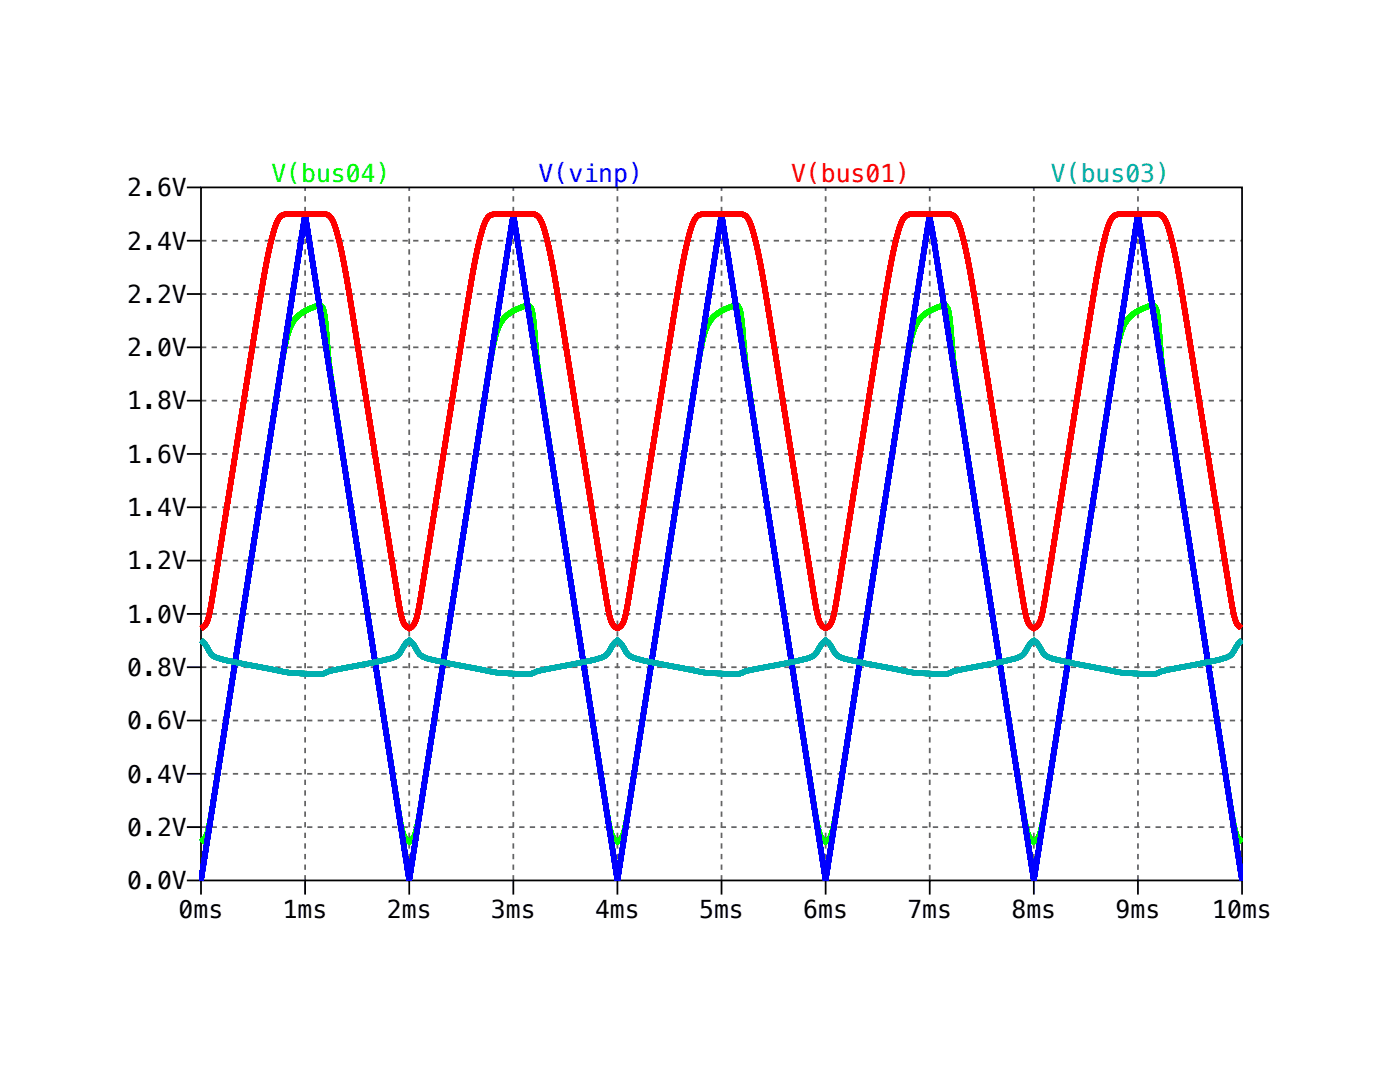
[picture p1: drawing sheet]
<svg xmlns="http://www.w3.org/2000/svg" width="279mm" height="216mm" viewBox="0 0 279 216" stroke-linecap="round" stroke-linejoin="round" font-family="sans-serif">
<g fill="none" stroke="#000" stroke-width=".35">
<path d="M37.3 37.4h2.8M40.1 37.4h207.8v138.3h-207.8zM37.3 58.7h2.8M37.3 48h2.8M37.3 79.9h2.8M37.3 69.3h2.8M37.3 90.6h2.8M37.3 111.9h2.8M37.3 101.2h2.8M37.3 133.1h2.8M37.3 122.5h2.8M37.3 154.4h2.8"/>
<path d="M37.3 143.8h2.8M37.3 175.7h2.8v2.8M37.3 165h2.8M60.9 175.7v2.8M81.7 175.7v2.8M102.4 175.7v2.8M123.2 175.7v2.8M144 175.7v2.8M164.8 175.7v2.8M185.5 175.7v2.8M206.3 175.7v2.8M227.1 175.7v2.8"/>
<path d="M247.9 175.7v2.8"/>
</g>
<g fill="none" stroke="#646464" stroke-width=".35" stroke-dasharray="1.1 1.1" stroke-linecap="butt">
<path d="M40.1 58.7h207.8M40.1 48h207.8M40.1 79.9h207.8M40.1 69.3h207.8M40.1 90.6h207.8M40.1 111.9h207.8M40.1 101.2h207.8M40.1 133.1h207.8M40.1 122.5h207.8M40.1 154.4h207.8M40.1 143.8h207.8M40.1 165h207.8"/>
<path d="M60.9 175.7v-138.3M81.7 175.7v-138.3M102.4 175.7v-138.3M123.2 175.7v-138.3M144 175.7v-138.3M164.8 175.7v-138.3M185.5 175.7v-138.3M206.3 175.7v-138.3M227.1 175.7v-138.3"/>
</g>
<path d="M207.8 165.3a4 4 0 0 1-1.5 2.7 5 5 0 0 1-1.7-3.8l-11.6-73.7a325.5 325.5 0 0 1-3.6-28.1l-.2-.8-.4-.6a6.1 6.1 0 0 0-3.9 1.4 7.6 7.6 0 0 0-3 5.1l-1.4 7.6-13 83.2-1.2 7.1a3.8 3.8 0 0 1-1.5 2.6 4.8 4.8 0 0 1-1.7-3.6l-11.6-73.7a323.6 323.6 0 0 1-3.6-28.1l-.2-.9-.5-.6a5.4 5.4 0 0 0-3.3 1 7.4 7.4 0 0 0-3.6 5.4l-1.4 7.8-13.2 84.4a27 27 0 0 1-1.6 7.4l-.9 .9a4.3 4.3 0 0 1-1.6-3.3l-13.2-84.1a163.5 163.5 0 0 1-2-17.6l-.4-1.6a1.2 1.2 0 0 0-1.7-.2 7.4 7.4 0 0 0-5.5 6.1l-1.4 7.6-14.2 90.4a4 4 0 0 1-1.5 2.7 5.3 5.3 0 0 1-1.8-3.9l-11.6-73.8a328.7 328.7 0 0 1-3.6-28l-.2-.8-.4-.5a6.9 6.9 0 0 0-4.5 1.9 9.6 9.6 0 0 0-2.7 5.8l-1.2 7-13.2 84.4-1 5.6a3.4 3.4 0 0 1-1.4 2.3M207.8 165.3l12.2-77.3a285.7 285.7 0 0 1 3.7-21.4 7.3 7.3 0 0 1 6.5-5.6l.4 .4a20.1 20.1 0 0 1 .8 5.9 237.1 237.1 0 0 0 2.7 19.9l11.3 72.8a24.7 24.7 0 0 0 1.7 7.2l.7 .7M207.8 165.3l12.2-77.3a285.6 285.6 0 0 1 3.7-21.4 7.3 7.3 0 0 1 6.5-5.6l.4 .4a20.2 20.2 0 0 1 .8 6 237.4 237.4 0 0 0 2.7 19.8l11.3 72.8a24.7 24.7 0 0 0 1.7 7.2l.8 .8" fill="none" stroke="#0f0" stroke-width="1.1" stroke-linecap="butt"/>
<path d="M60.9 42.7l-20.8 133 20.8-133 20.8 133 12.2-78.6-12.2 78.6zM231.8 73l-4.7-30.2-20.8 132.9-20.2-129.3-.6-3.3-20.7 132.6-20.8-132.8-20.8 132.8-20.7-132.9-8.6 54.3M231.8 73l16.1 102.7z" fill="none" stroke="#00f" stroke-width="1.1" stroke-linecap="butt"/>
<path d="M247.7 125.3a3.4 3.4 0 0 1-1.5-2.6l-11.3-70a51.5 51.5 0 0 0-2.3-8.6 2.05 2.05 0 0 0-2.4-1.4l-6.9 .1a2.42 2.42 0 0 0-2.1 2.1l-1.2 4.4-1.4 7.5-10.3 64.4a7.7 7.7 0 0 1-1.5 3.9l-.5 .3-.5-.3a6.4 6.4 0 0 1-1.4-4l-9.3-58.2-2.1-11.7a26.9 26.9 0 0 0-2.2-7.6 2.41 2.41 0 0 0-2.4-.9l-6.9 .1a2.84 2.84 0 0 0-1.8 2.2l-1.3 4.5-1.4 7.5-9.5 59.5-1.2 6.8a2.94 2.94 0 0 1-1.4 2 1.82 1.82 0 0 1-1.4-1.4l-1-5-10.8-66.5a52.6 52.6 0 0 0-2-8 2.24 2.24 0 0 0-2.9-1.7h-6.1a2.15 2.15 0 0 0-2.4 1.8 103.1 103.1 0 0 0-3.5 16.3l-9.1 57.1-1 5.4a2.93 2.93 0 0 1-1.2 2 1.48 1.48 0 0 1-1.5-1.3l-.6-2.3-.6-3.6-10.6-65.4a51.5 51.5 0 0 0-2.2-8.6 2.05 2.05 0 0 0-2.4-1.4l-7 .1a2.42 2.42 0 0 0-2 2.1l-1.2 4.4-1.5 7.5-10.3 64.4a7.7 7.7 0 0 1-1.4 3.9l-.5 .3-.6-.3a7 7 0 0 1-1.4-4.1l-9.3-58.3-2.1-11.7a25.4 25.4 0 0 0-2.2-7.5 2.49 2.49 0 0 0-2.4-.8h-5.7a2.33 2.33 0 0 0-2.9 2 104.1 104.1 0 0 0-3.2 15.2l-10 61.9a5.7 5.7 0 0 1-1.4 3.4l-.4 .2" fill="none" stroke="#f00" stroke-width="1.1" stroke-linecap="butt"/>
<path d="M40.1 127.8a9.2 9.2 0 0 1 2 2.7l1 .7 1.7 .5 7.9 1.6a34.5 34.5 0 0 0 12.2 1l.8-.4 4.7-.9a61.6 61.6 0 0 0 8.5-1.9 7.5 7.5 0 0 0 2-2.6l.8-.7a5.4 5.4 0 0 1 1.7 2.3l.4 .5 .6 .5 1 .3 9.4 2a31.6 31.6 0 0 0 8.3 1l1.2 .1a5 5 0 0 0 3.3-.6l10.9-2.2a3.7 3.7 0 0 0 3.5-2.5l.4-.6 .8-.8a5 5 0 0 1 1.7 2.2l.8 .9a39.4 39.4 0 0 0 9.1 2.2l1.7 .3a35.4 35.4 0 0 0 11.2 1l1.2-.5 4.6-.9a52.3 52.3 0 0 0 8.6-2 3.3 3.3 0 0 0 1.4-1.7l.4-.6 .9-.9a5.1 5.1 0 0 1 1.7 2.2l.4 .6 .6 .4a68.3 68.3 0 0 0 9.1 2.1l1.2 .2a36.1 36.1 0 0 0 11.4 1.1l1.2-.5 4.7-.9a53.6 53.6 0 0 0 8.5-2 3.2 3.2 0 0 0 1.4-1.6M247.8 127.8l-.7 .8-.7 1a2.8 2.8 0 0 1-1.6 1.6l-1.6 .5-11 2.2a5 5 0 0 1-3.2 .6 29.3 29.3 0 0 1-7.8-.8l-11.1-2.3a4.5 4.5 0 0 1-2.9-2.7l-.8-.9a3.1 3.1 0 0 0-1.4 1.6M247.9 127.8a4.9 4.9 0 0 0-1.7 2.1 3.6 3.6 0 0 1-3 1.8l-11 2.2a5 5 0 0 1-3.2 .6 29.3 29.3 0 0 1-7.8-.8l-11.1-2.3a4.5 4.5 0 0 1-2.9-2.7l-.8-.9a3.1 3.1 0 0 0-1.4 1.6" fill="none" stroke="#00afaf" stroke-width="1.1" stroke-linecap="butt"/>
<g font-size="4.9">
<text x="25.4" y="39.2">2.6V</text>
<text x="25.4" y="49.8">2.4V</text>
<text x="25.4" y="60.4">2.2V</text>
<text x="25.4" y="71.1">2.0V</text>
<text x="25.4" y="81.7">1.8V</text>
<text x="25.4" y="92.3">1.6V</text>
<text x="25.4" y="103">1.4V</text>
<text x="25.4" y="113.6">1.2V</text>
<text x="25.4" y="124.3">1.0V</text>
<text x="25.4" y="134.9">0.8V</text>
<text x="25.4" y="145.5">0.6V</text>
<text x="25.4" y="156.2">0.4V</text>
<text x="25.4" y="166.8">0.2V</text>
<text x="25.4" y="177.4">0.0V</text>
<text x="35.7" y="183.1">0ms</text>
<text x="56.4" y="183.1">1ms</text>
<text x="77.2" y="183.1">2ms</text>
<text x="98" y="183.1">3ms</text>
<text x="118.8" y="183.1">4ms</text>
<text x="139.5" y="183.1">5ms</text>
<text x="160.3" y="183.1">6ms</text>
<text x="181.1" y="183.1">7ms</text>
<text x="201.9" y="183.1">8ms</text>
<text x="222.6" y="183.1">9ms</text>
<text x="241.9" y="183.1">10ms</text>
</g>
<text font-size="4.9" fill="#0f0" x="54.2" y="36.3">V(bus04)</text>
<text font-size="4.9" fill="#00f" x="107.5" y="36.3">V(vinp)</text>
<text font-size="4.9" fill="#f00" x="157.9" y="36.3">V(bus01)</text>
<text font-size="4.9" fill="#00afaf" x="209.7" y="36.3">V(bus03)</text>
</svg>
